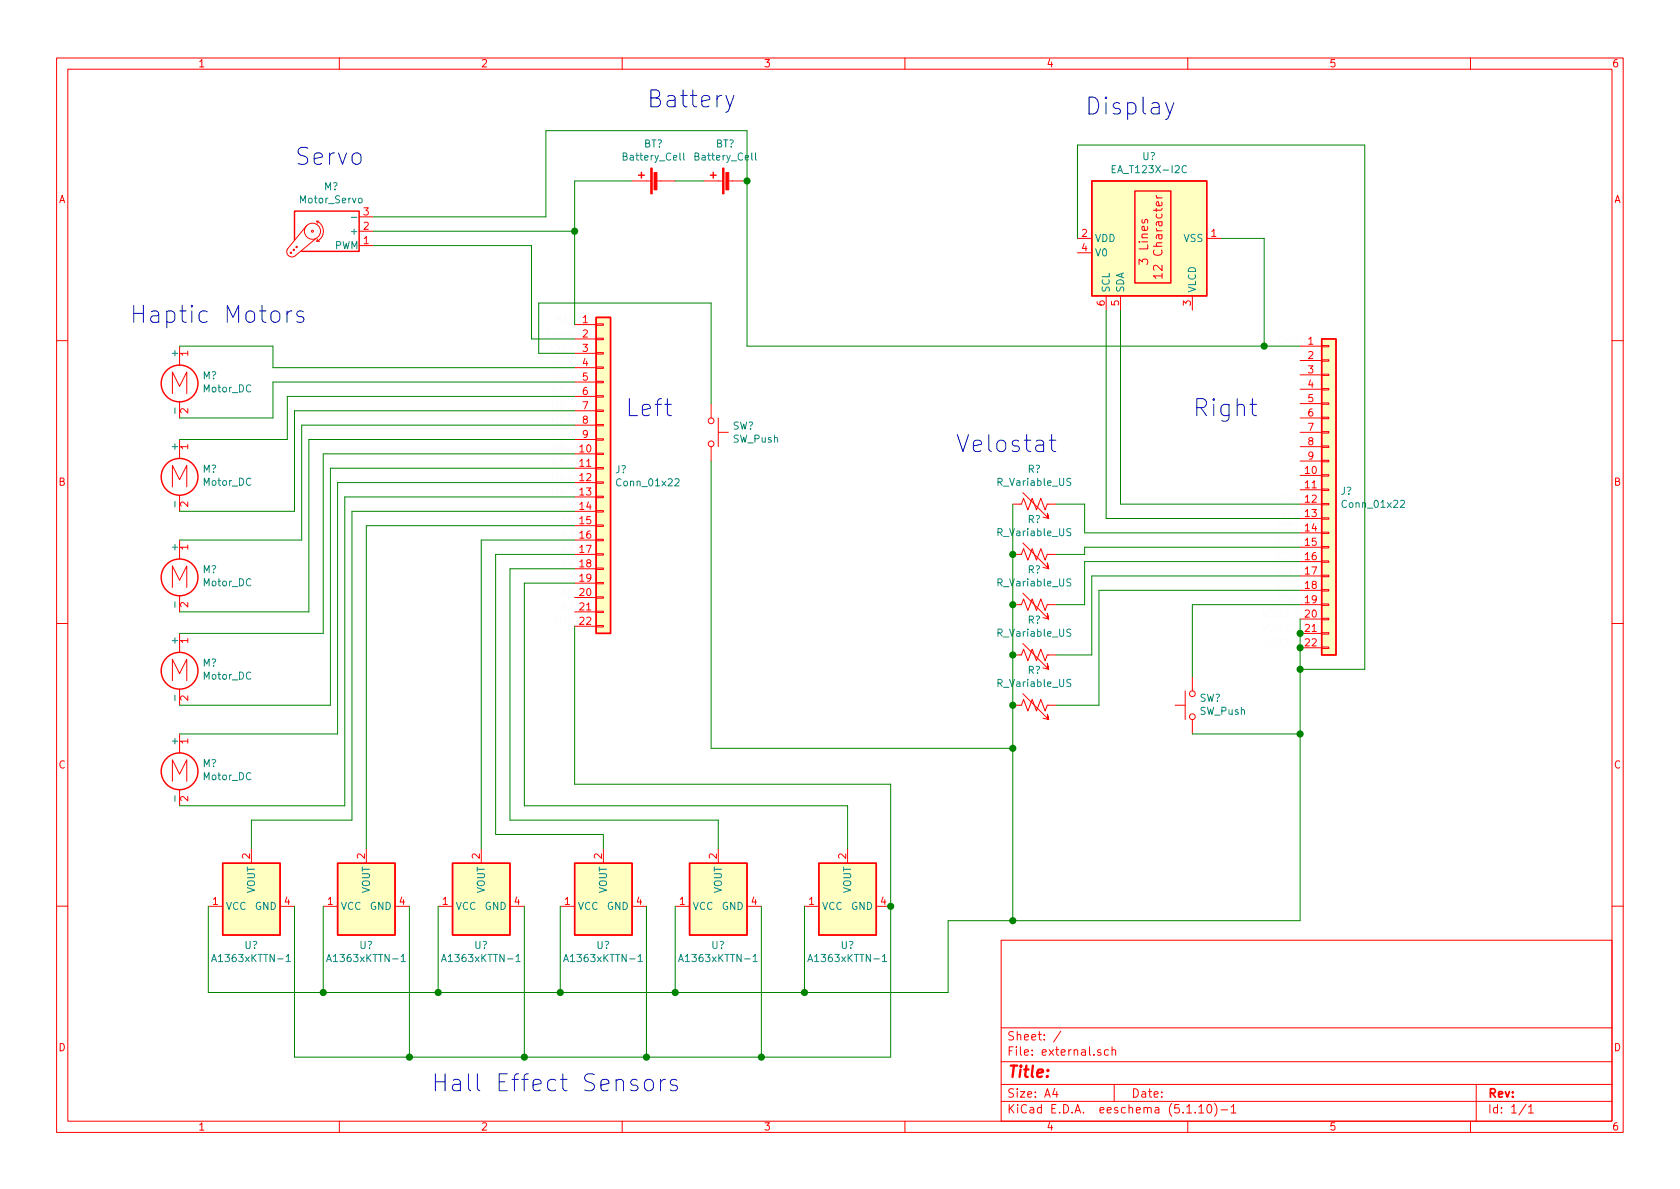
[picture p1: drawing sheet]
EESchema Schematic File Version 4
EELAYER 30 0
EELAYER END
$Descr A4 11693 8268
encoding utf-8
Sheet 1 1
Title ""
Date ""
Rev ""
Comp ""
Comment1 ""
Comment2 ""
Comment3 ""
Comment4 ""
$EndDescr
$Comp
L Connector_Generic:Conn_01x22 J?
U 1 1
P 4200 3250
F 0 "J?" H 4280 3242 50  0000 L CNN
F 1 "Conn_01x22" H 4280 3151 50  0000 L CNN
F 2 "" H 4200 3250 50  0001 C CNN
F 3 "~" H 4200 3250 50  0001 C CNN
	1    4200 3250
	1    0    0    -1  
$EndComp
$Comp
L Connector_Generic:Conn_01x22 J?
U 1 1
P 9250 3400
F 0 "J?" H 9330 3392 50  0000 L CNN
F 1 "Conn_01x22" H 9330 3301 50  0000 L CNN
F 2 "" H 9250 3400 50  0001 C CNN
F 3 "~" H 9250 3400 50  0001 C CNN
	1    9250 3400
	1    0    0    -1  
$EndComp
Text Label 4000 2250 2    50   ~ 0
BAT
Text Label 4000 2350 2    50   ~ 0
Servo
Text Label 4000 2450 2    50   ~ 0
IO19
Text Label 4000 2550 2    50   ~ 0
H0+
Text Label 4000 2650 2    50   ~ 0
H0-
Text Label 4000 2750 2    50   ~ 0
H1+
Text Label 4000 2850 2    50   ~ 0
H1-
Text Label 4000 2950 2    50   ~ 0
H2+
Text Label 4000 3050 2    50   ~ 0
H2-
Text Label 4000 3150 2    50   ~ 0
H3+
Text Label 4000 3250 2    50   ~ 0
H3-
Text Label 4000 3350 2    50   ~ 0
H4+
Text Label 4000 3450 2    50   ~ 0
H4-
Text Label 4000 3550 2    50   ~ 0
A0
Text Label 4000 3650 2    50   ~ 0
A1
Text Label 4000 3750 2    50   ~ 0
A2
Text Label 4000 3850 2    50   ~ 0
A3
Text Label 4000 3950 2    50   ~ 0
A4
Text Label 4000 4050 2    50   ~ 0
A5
Text Label 4000 4150 2    50   ~ 0
A6
Text Label 4000 4250 2    50   ~ 0
A7
Text Label 4000 4350 2    50   ~ 0
GND
Text Label 9050 2400 2    50   ~ 0
GND
Text Label 9050 3500 2    50   ~ 0
SDA
Text Label 9050 3600 2    50   ~ 0
SCL
Text Label 9050 3700 2    50   ~ 0
IO32
Text Label 9050 3800 2    50   ~ 0
IO33
Text Label 9050 3900 2    50   ~ 0
IO39
Text Label 9050 4000 2    50   ~ 0
IO37
Text Label 9050 4100 2    50   ~ 0
IO36
Text Label 9050 4200 2    50   ~ 0
IO35
Text Label 9050 4300 2    50   ~ 0
VDD3.3
Text Label 9050 4400 2    50   ~ 0
VDD3.3
Text Label 9050 4500 2    50   ~ 0
VDD3.3
$Comp
L Device:Battery_Cell BT?
U 1 1
P 4600 1250
F 0 "BT?" V 4855 1300 50  0000 C CNN
F 1 "Battery_Cell" V 4764 1300 50  0000 C CNN
F 2 "" V 4600 1310 50  0001 C CNN
F 3 "~" V 4600 1310 50  0001 C CNN
	1    4600 1250
	0    -1   -1   0   
$EndComp
$Comp
L Device:Battery_Cell BT?
U 1 1
P 5100 1250
F 0 "BT?" V 5355 1300 50  0000 C CNN
F 1 "Battery_Cell" V 5264 1300 50  0000 C CNN
F 2 "" V 5100 1310 50  0001 C CNN
F 3 "~" V 5100 1310 50  0001 C CNN
	1    5100 1250
	0    -1   -1   0   
$EndComp
Wire Wire Line
	4900 1250 4700 1250
Wire Wire Line
	4400 1250 4000 1250
Wire Wire Line
	4000 1250 4000 1600
$Comp
L Motor:Motor_DC M?
U 1 1
P 1250 2600
F 0 "M?" H 1408 2596 50  0000 L CNN
F 1 "Motor_DC" H 1408 2505 50  0000 L CNN
F 2 "" H 1250 2510 50  0001 C CNN
F 3 "~" H 1250 2510 50  0001 C CNN
	1    1250 2600
	1    0    0    -1  
$EndComp
$Comp
L Motor:Motor_DC M?
U 1 1
P 1250 3250
F 0 "M?" H 1408 3246 50  0000 L CNN
F 1 "Motor_DC" H 1408 3155 50  0000 L CNN
F 2 "" H 1250 3160 50  0001 C CNN
F 3 "~" H 1250 3160 50  0001 C CNN
	1    1250 3250
	1    0    0    -1  
$EndComp
$Comp
L Motor:Motor_DC M?
U 1 1
P 1250 3950
F 0 "M?" H 1408 3946 50  0000 L CNN
F 1 "Motor_DC" H 1408 3855 50  0000 L CNN
F 2 "" H 1250 3860 50  0001 C CNN
F 3 "~" H 1250 3860 50  0001 C CNN
	1    1250 3950
	1    0    0    -1  
$EndComp
$Comp
L Motor:Motor_DC M?
U 1 1
P 1250 4600
F 0 "M?" H 1408 4596 50  0000 L CNN
F 1 "Motor_DC" H 1408 4505 50  0000 L CNN
F 2 "" H 1250 4510 50  0001 C CNN
F 3 "~" H 1250 4510 50  0001 C CNN
	1    1250 4600
	1    0    0    -1  
$EndComp
$Comp
L Motor:Motor_DC M?
U 1 1
P 1250 5300
F 0 "M?" H 1408 5296 50  0000 L CNN
F 1 "Motor_DC" H 1408 5205 50  0000 L CNN
F 2 "" H 1250 5210 50  0001 C CNN
F 3 "~" H 1250 5210 50  0001 C CNN
	1    1250 5300
	1    0    0    -1  
$EndComp
Wire Wire Line
	4000 2550 1900 2550
Wire Wire Line
	1900 2550 1900 2400
Wire Wire Line
	1900 2400 1250 2400
Wire Wire Line
	1250 2900 1900 2900
Wire Wire Line
	1900 2900 1900 2650
Wire Wire Line
	1900 2650 4000 2650
Wire Wire Line
	2000 2750 2000 3050
Wire Wire Line
	2000 3050 1250 3050
Wire Wire Line
	1250 3550 2050 3550
Wire Wire Line
	2050 3550 2050 2850
Wire Wire Line
	2050 2850 4000 2850
Wire Wire Line
	2000 2750 4000 2750
Wire Wire Line
	4000 2950 2100 2950
Wire Wire Line
	2100 2950 2100 3750
Wire Wire Line
	2100 3750 1250 3750
Wire Wire Line
	1250 4250 2150 4250
Wire Wire Line
	2150 4250 2150 3050
Wire Wire Line
	2150 3050 4000 3050
Wire Wire Line
	4000 3150 2250 3150
Wire Wire Line
	2250 3150 2250 4400
Wire Wire Line
	2250 4400 1250 4400
Wire Wire Line
	1250 4900 2300 4900
Wire Wire Line
	2300 4900 2300 3250
Wire Wire Line
	2300 3250 4000 3250
Wire Wire Line
	4000 3350 2350 3350
Wire Wire Line
	2350 3350 2350 5100
Wire Wire Line
	2350 5100 1250 5100
Wire Wire Line
	1250 5600 2400 5600
Wire Wire Line
	2400 5600 2400 3450
Wire Wire Line
	2400 3450 4000 3450
$Comp
L Motor:Motor_Servo M?
U 1 1
P 2300 1600
F 0 "M?" H 2294 1293 50  0000 C CNN
F 1 "Motor_Servo" H 2294 1384 50  0000 C CNN
F 2 "" H 2300 1410 50  0001 C CNN
F 3 "http://forums.parallax.com/uploads/attachments/46831/74481.png" H 2300 1410 50  0001 C CNN
	1    2300 1600
	-1   0    0    1   
$EndComp
Wire Wire Line
	4000 2350 3700 2350
Wire Wire Line
	3700 2350 3700 1700
Wire Wire Line
	3700 1700 2600 1700
Wire Wire Line
	2600 1600 4000 1600
Connection ~ 4000 1600
Wire Wire Line
	4000 1600 4000 2250
Wire Wire Line
	2600 1500 3800 1500
Wire Wire Line
	3800 1500 3800 900 
Wire Wire Line
	3800 900  5200 900 
Wire Wire Line
	5200 900  5200 1250
Connection ~ 5200 1250
$Comp
L Sensor_Current:A1363xKTTN-1 U?
U 1 1
P 3350 6300
F 0 "U?" V 3075 6300 50  0000 C CNN
F 1 "A1363xKTTN-1" V 2984 6300 50  0000 C CNN
F 2 "Sensor_Current:Allegro_SIP-4" H 3700 6200 50  0001 L CIN
F 3 "http://www.allegromicro.com/~/media/Files/Datasheets/A1363-Datasheet.ashx?la=en" H 3350 6300 50  0001 C CNN
	1    3350 6300
	0    -1   -1   0   
$EndComp
$Comp
L Sensor_Current:A1363xKTTN-1 U?
U 1 1
P 4200 6300
F 0 "U?" V 3925 6300 50  0000 C CNN
F 1 "A1363xKTTN-1" V 3834 6300 50  0000 C CNN
F 2 "Sensor_Current:Allegro_SIP-4" H 4550 6200 50  0001 L CIN
F 3 "http://www.allegromicro.com/~/media/Files/Datasheets/A1363-Datasheet.ashx?la=en" H 4200 6300 50  0001 C CNN
	1    4200 6300
	0    -1   -1   0   
$EndComp
$Comp
L Sensor_Current:A1363xKTTN-1 U?
U 1 1
P 5000 6300
F 0 "U?" V 4725 6300 50  0000 C CNN
F 1 "A1363xKTTN-1" V 4634 6300 50  0000 C CNN
F 2 "Sensor_Current:Allegro_SIP-4" H 5350 6200 50  0001 L CIN
F 3 "http://www.allegromicro.com/~/media/Files/Datasheets/A1363-Datasheet.ashx?la=en" H 5000 6300 50  0001 C CNN
	1    5000 6300
	0    -1   -1   0   
$EndComp
$Comp
L Sensor_Current:A1363xKTTN-1 U?
U 1 1
P 2550 6300
F 0 "U?" V 2275 6300 50  0000 C CNN
F 1 "A1363xKTTN-1" V 2184 6300 50  0000 C CNN
F 2 "Sensor_Current:Allegro_SIP-4" H 2900 6200 50  0001 L CIN
F 3 "http://www.allegromicro.com/~/media/Files/Datasheets/A1363-Datasheet.ashx?la=en" H 2550 6300 50  0001 C CNN
	1    2550 6300
	0    -1   -1   0   
$EndComp
$Comp
L Sensor_Current:A1363xKTTN-1 U?
U 1 1
P 5900 6300
F 0 "U?" V 5625 6300 50  0000 C CNN
F 1 "A1363xKTTN-1" V 5534 6300 50  0000 C CNN
F 2 "Sensor_Current:Allegro_SIP-4" H 6250 6200 50  0001 L CIN
F 3 "http://www.allegromicro.com/~/media/Files/Datasheets/A1363-Datasheet.ashx?la=en" H 5900 6300 50  0001 C CNN
	1    5900 6300
	0    -1   -1   0   
$EndComp
$Comp
L Sensor_Current:A1363xKTTN-1 U?
U 1 1
P 1750 6300
F 0 "U?" V 1475 6300 50  0000 C CNN
F 1 "A1363xKTTN-1" V 1384 6300 50  0000 C CNN
F 2 "Sensor_Current:Allegro_SIP-4" H 2100 6200 50  0001 L CIN
F 3 "http://www.allegromicro.com/~/media/Files/Datasheets/A1363-Datasheet.ashx?la=en" H 1750 6300 50  0001 C CNN
	1    1750 6300
	0    -1   -1   0   
$EndComp
Wire Wire Line
	4000 3550 2450 3550
Wire Wire Line
	2450 3550 2450 5700
Wire Wire Line
	2450 5700 1750 5700
Wire Wire Line
	1750 5700 1750 5900
Wire Wire Line
	2550 5900 2550 3650
Wire Wire Line
	2550 3650 4000 3650
Wire Wire Line
	3350 5900 3350 3750
Wire Wire Line
	3350 3750 4000 3750
Wire Wire Line
	4000 3850 3450 3850
Wire Wire Line
	3450 3850 3450 5800
Wire Wire Line
	3450 5800 4200 5800
Wire Wire Line
	4200 5800 4200 5900
Wire Wire Line
	4000 3950 3550 3950
Wire Wire Line
	3550 3950 3550 5700
Wire Wire Line
	3550 5700 5000 5700
Wire Wire Line
	5000 5700 5000 5900
Wire Wire Line
	5900 5900 5900 5600
Wire Wire Line
	5900 5600 3650 5600
Wire Wire Line
	3650 5600 3650 4050
Wire Wire Line
	3650 4050 4000 4050
Wire Wire Line
	4000 4350 4000 5450
Wire Wire Line
	4000 5450 6200 5450
Wire Wire Line
	6200 5450 6200 6300
Wire Wire Line
	6200 7350 5300 7350
Wire Wire Line
	2050 7350 2050 6300
Wire Wire Line
	6200 6300 6200 7350
Connection ~ 6200 6300
Wire Wire Line
	2850 6300 2850 7350
Connection ~ 2850 7350
Wire Wire Line
	2850 7350 2050 7350
Wire Wire Line
	3650 6300 3650 7350
Connection ~ 3650 7350
Wire Wire Line
	3650 7350 2850 7350
Wire Wire Line
	4500 6300 4500 7350
Connection ~ 4500 7350
Wire Wire Line
	4500 7350 3650 7350
Wire Wire Line
	5300 6300 5300 7350
Connection ~ 5300 7350
Wire Wire Line
	5300 7350 4500 7350
Wire Wire Line
	9050 4300 9050 4400
Connection ~ 9050 4400
Wire Wire Line
	9050 4400 9050 4500
Wire Wire Line
	5600 6300 5600 6900
Wire Wire Line
	5600 6900 4700 6900
Wire Wire Line
	1450 6900 1450 6300
Wire Wire Line
	2250 6300 2250 6900
Connection ~ 2250 6900
Wire Wire Line
	2250 6900 1450 6900
Wire Wire Line
	3050 6900 3050 6300
Connection ~ 3050 6900
Wire Wire Line
	3050 6900 2250 6900
Wire Wire Line
	3900 6300 3900 6900
Connection ~ 3900 6900
Wire Wire Line
	3900 6900 3050 6900
Wire Wire Line
	4700 6300 4700 6900
Connection ~ 4700 6900
Wire Wire Line
	4700 6900 3900 6900
Wire Wire Line
	5200 1250 5200 2400
Wire Wire Line
	5200 2400 8800 2400
$Comp
L Device:R_Variable_US R?
U 1 1
P 7200 3500
F 0 "R?" V 6955 3500 50  0000 C CNN
F 1 "R_Variable_US" V 7046 3500 50  0000 C CNN
F 2 "" V 7130 3500 50  0001 C CNN
F 3 "~" H 7200 3500 50  0001 C CNN
	1    7200 3500
	0    1    1    0   
$EndComp
$Comp
L Device:R_Variable_US R?
U 1 1
P 7200 3850
F 0 "R?" V 6955 3850 50  0000 C CNN
F 1 "R_Variable_US" V 7046 3850 50  0000 C CNN
F 2 "" V 7130 3850 50  0001 C CNN
F 3 "~" H 7200 3850 50  0001 C CNN
	1    7200 3850
	0    1    1    0   
$EndComp
$Comp
L Device:R_Variable_US R?
U 1 1
P 7200 4200
F 0 "R?" V 6955 4200 50  0000 C CNN
F 1 "R_Variable_US" V 7046 4200 50  0000 C CNN
F 2 "" V 7130 4200 50  0001 C CNN
F 3 "~" H 7200 4200 50  0001 C CNN
	1    7200 4200
	0    1    1    0   
$EndComp
$Comp
L Device:R_Variable_US R?
U 1 1
P 7200 4550
F 0 "R?" V 6955 4550 50  0000 C CNN
F 1 "R_Variable_US" V 7046 4550 50  0000 C CNN
F 2 "" V 7130 4550 50  0001 C CNN
F 3 "~" H 7200 4550 50  0001 C CNN
	1    7200 4550
	0    1    1    0   
$EndComp
$Comp
L Device:R_Variable_US R?
U 1 1
P 7200 4900
F 0 "R?" V 6955 4900 50  0000 C CNN
F 1 "R_Variable_US" V 7046 4900 50  0000 C CNN
F 2 "" V 7130 4900 50  0001 C CNN
F 3 "~" H 7200 4900 50  0001 C CNN
	1    7200 4900
	0    1    1    0   
$EndComp
Wire Wire Line
	9050 4500 9050 4650
Wire Wire Line
	9050 6400 7050 6400
Wire Wire Line
	6600 6400 6600 6900
Wire Wire Line
	6600 6900 5600 6900
Connection ~ 9050 4500
Connection ~ 5600 6900
Wire Wire Line
	7050 3500 7050 3850
Connection ~ 7050 6400
Wire Wire Line
	7050 6400 6600 6400
Connection ~ 7050 3850
Wire Wire Line
	7050 3850 7050 4200
Connection ~ 7050 4200
Wire Wire Line
	7050 4200 7050 4550
Connection ~ 7050 4550
Wire Wire Line
	7050 4550 7050 4900
Connection ~ 7050 4900
Wire Wire Line
	7050 4900 7050 5200
Wire Wire Line
	9050 3700 7550 3700
Wire Wire Line
	7550 3700 7550 3500
Wire Wire Line
	7550 3500 7350 3500
Wire Wire Line
	7350 3850 7550 3850
Wire Wire Line
	7550 3850 7550 3800
Wire Wire Line
	7550 3800 9050 3800
Wire Wire Line
	9050 3900 7550 3900
Wire Wire Line
	7550 3900 7550 4200
Wire Wire Line
	7550 4200 7350 4200
Wire Wire Line
	7350 4550 7600 4550
Wire Wire Line
	7600 4550 7600 4000
Wire Wire Line
	7600 4000 9050 4000
Wire Wire Line
	9050 4100 7650 4100
Wire Wire Line
	7650 4100 7650 4900
Wire Wire Line
	7650 4900 7350 4900
$Comp
L Switch:SW_Push SW?
U 1 1
P 4950 3000
F 0 "SW?" V 4904 3148 50  0000 L CNN
F 1 "SW_Push" V 4995 3148 50  0000 L CNN
F 2 "" H 4950 3200 50  0001 C CNN
F 3 "~" H 4950 3200 50  0001 C CNN
	1    4950 3000
	0    1    1    0   
$EndComp
Wire Wire Line
	4000 2450 3750 2450
Wire Wire Line
	3750 2450 3750 2100
Wire Wire Line
	3750 2100 4950 2100
Wire Wire Line
	4950 2100 4950 2800
Wire Wire Line
	4950 3200 4950 5200
Wire Wire Line
	4950 5200 7050 5200
Connection ~ 7050 5200
Wire Wire Line
	7050 5200 7050 6400
$Comp
L Display_Character:EA_T123X-I2C U?
U 1 1
P 8000 1650
F 0 "U?" V 8567 1650 50  0000 C CNN
F 1 "EA_T123X-I2C" V 8476 1650 50  0000 C CNN
F 2 "Display:EA_T123X-I2C" H 8000 1050 50  0001 C CNN
F 3 "http://www.lcd-module.de/pdf/doma/t123-i2c.pdf" H 8000 1150 50  0001 C CNN
	1    8000 1650
	0    -1   -1   0   
$EndComp
Wire Wire Line
	7500 1650 7500 1000
Wire Wire Line
	7500 1000 9500 1000
Wire Wire Line
	9500 1000 9500 4650
Wire Wire Line
	9500 4650 9050 4650
Connection ~ 9050 4650
Wire Wire Line
	8500 1650 8800 1650
Wire Wire Line
	8800 1650 8800 2400
Connection ~ 8800 2400
Wire Wire Line
	8800 2400 9050 2400
Wire Wire Line
	7800 2150 7800 3500
Wire Wire Line
	7800 3500 9050 3500
Wire Wire Line
	9050 3600 7700 3600
Wire Wire Line
	7700 3600 7700 2150
Text Notes 900  2250 0    118  ~ 0
Haptic Motors
Text Notes 2050 1150 0    118  ~ 0
Servo
Text Notes 4500 750  0    118  ~ 0
Battery
Text Notes 7550 800  0    118  ~ 0
Display
Text Notes 6650 3150 0    118  ~ 0
Velostat
Text Notes 3000 7600 0    118  ~ 0
Hall Effect Sensors
Text Notes 4350 2900 0    118  ~ 0
Left
Text Notes 8300 2900 0    118  ~ 0
Right
Wire Wire Line
	9050 4650 9050 6400
$EndSCHEMATC
